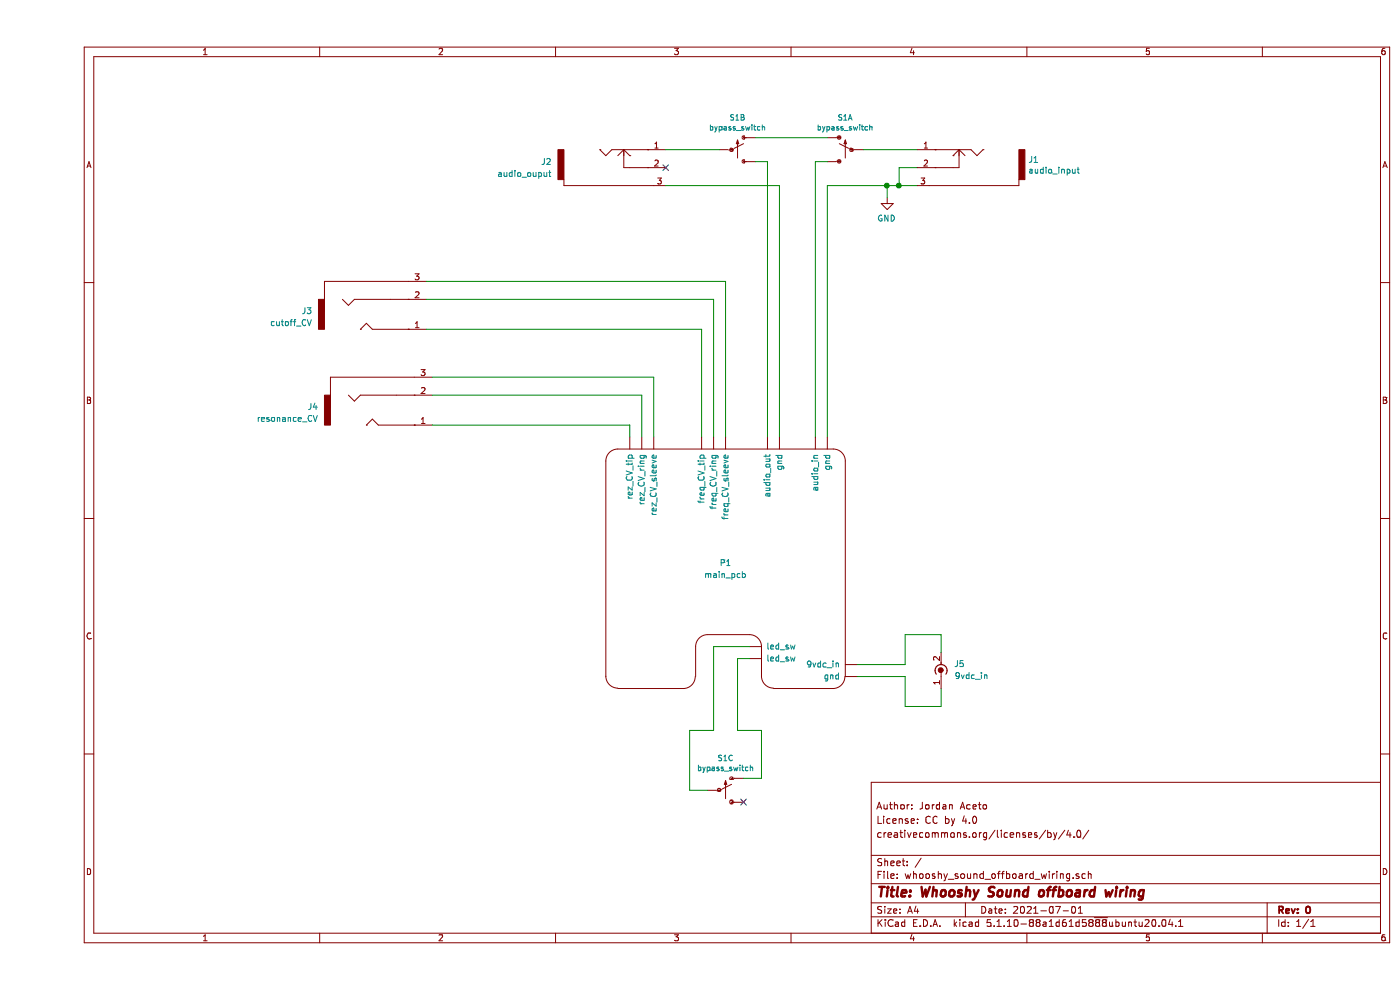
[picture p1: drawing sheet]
EESchema Schematic File Version 4
EELAYER 30 0
EELAYER END
$Descr A4 11693 8268
encoding utf-8
Sheet 1 1
Title "Whooshy Sound offboard wiring"
Date "2021-07-01"
Rev "0"
Comp ""
Comment1 "creativecommons.org/licenses/by/4.0/"
Comment2 "License: CC by 4.0"
Comment3 "Author: Jordan Aceto"
Comment4 ""
$EndDescr
$Comp
L offboard_wiring:main_pcb P1
U 1 1
P 5750 4750
F 0 "P1" H 5750 4800 50  0000 C CNN
F 1 "main_pcb" H 5750 4700 50  0000 C CNN
F 2 "" H 5750 4850 50  0001 C CNN
F 3 "" H 5750 4850 50  0001 C CNN
	1    5750 4750
	1    0    0    -1  
$EndComp
$Comp
L offboard_wiring:audio_jack_switch J1
U 1 1
P 7800 1400
F 0 "J1" H 7322 1468 50  0000 R CNN
F 1 "audio_input" H 7322 1377 50  0000 R CNN
F 2 "" H 7800 1450 50  0000 C CNN
F 3 "" H 7800 1450 50  0000 C CNN
	1    7800 1400
	-1   0    0    -1  
$EndComp
$Comp
L offboard_wiring:audio_jack_trs J3
U 1 1
P 2800 2600
F 0 "J3" H 2300 2600 50  0000 R CNN
F 1 "cutoff_CV" H 2300 2700 50  0000 R CNN
F 2 "" H 2800 2550 50  0000 C CNN
F 3 "" H 2800 2550 50  0000 C CNN
	1    2800 2600
	1    0    0    1   
$EndComp
$Comp
L offboard_wiring:SWITCH-3PDT-PTH-STOMP S1
U 1 1
P 6700 1250
F 0 "S1" H 6650 1520 45  0000 C CNN
F 1 "bypass_switch" H 6650 1436 45  0000 C CNN
F 2 "STOMP_SWITCH_3PDT" H 6700 1500 20  0001 C CNN
F 3 "" H 6700 1250 50  0001 C CNN
F 4 "SWCH-13197" H 6650 1447 60  0001 C CNN "Field4"
	1    6700 1250
	-1   0    0    -1  
$EndComp
$Comp
L Connector:Conn_Coaxial_Power J5
U 1 1
P 7550 5650
F 0 "J5" H 7750 5550 50  0000 R CNN
F 1 "9vdc_in" H 7950 5650 50  0000 R CNN
F 2 "" H 7550 5600 50  0001 C CNN
F 3 "~" H 7550 5600 50  0001 C CNN
	1    7550 5650
	1    0    0    1   
$EndComp
$Comp
L offboard_wiring:audio_jack_switch J2
U 1 1
P 4800 1400
F 0 "J2" H 4300 1450 50  0000 R CNN
F 1 "audio_ouput" H 4300 1350 50  0000 R CNN
F 2 "" H 4800 1450 50  0000 C CNN
F 3 "" H 4800 1450 50  0000 C CNN
	1    4800 1400
	1    0    0    -1  
$EndComp
$Comp
L offboard_wiring:audio_jack_trs J4
U 1 1
P 2850 3400
F 0 "J4" H 2350 3400 50  0000 R CNN
F 1 "resonance_CV" H 2350 3500 50  0000 R CNN
F 2 "" H 2850 3350 50  0000 C CNN
F 3 "" H 2850 3350 50  0000 C CNN
	1    2850 3400
	1    0    0    1   
$EndComp
$Comp
L offboard_wiring:SWITCH-3PDT-PTH-STOMP S1
U 3 1
P 5800 6600
F 0 "S1" H 5750 6870 45  0000 C CNN
F 1 "bypass_switch" H 5750 6786 45  0000 C CNN
F 2 "STOMP_SWITCH_3PDT" H 5800 6850 20  0001 C CNN
F 3 "" H 5800 6600 50  0001 C CNN
F 4 "SWCH-13197" H 5750 6797 60  0001 C CNN "Field4"
	3    5800 6600
	1    0    0    -1  
$EndComp
$Comp
L offboard_wiring:SWITCH-3PDT-PTH-STOMP S1
U 2 1
P 5900 1250
F 0 "S1" H 5850 1520 45  0000 C CNN
F 1 "bypass_switch" H 5850 1436 45  0000 C CNN
F 2 "STOMP_SWITCH_3PDT" H 5900 1500 20  0001 C CNN
F 3 "" H 5900 1250 50  0001 C CNN
F 4 "SWCH-13197" H 5850 1447 60  0001 C CNN "Field4"
	2    5900 1250
	1    0    0    -1  
$EndComp
Wire Wire Line
	7350 1250 6900 1250
Wire Wire Line
	6600 1150 6000 1150
Wire Wire Line
	5700 1250 5250 1250
Wire Wire Line
	7350 1550 7200 1550
Wire Wire Line
	7200 1550 7200 1400
Wire Wire Line
	7200 1400 7350 1400
$Comp
L power:GND #PWR02
U 1 1
P 7100 1650
F 0 "#PWR02" H 7100 1400 50  0001 C CNN
F 1 "GND" H 7105 1477 50  0000 C CNN
F 2 "" H 7100 1650 50  0001 C CNN
F 3 "" H 7100 1650 50  0001 C CNN
	1    7100 1650
	-1   0    0    -1  
$EndComp
Connection ~ 7200 1550
Wire Wire Line
	6500 3650 6500 1350
Wire Wire Line
	6500 1350 6600 1350
Wire Wire Line
	6100 3650 6100 1350
Wire Wire Line
	6100 1350 6000 1350
NoConn ~ 5250 1400
Wire Wire Line
	3250 2350 5750 2350
Wire Wire Line
	5750 2350 5750 3650
Wire Wire Line
	5650 3650 5650 2500
Wire Wire Line
	5650 2500 3250 2500
Wire Wire Line
	3250 2750 5550 2750
Wire Wire Line
	5550 2750 5550 3650
Wire Wire Line
	5150 3650 5150 3150
Wire Wire Line
	5150 3150 3300 3150
Wire Wire Line
	5050 3650 5050 3300
Wire Wire Line
	5050 3300 3300 3300
Wire Wire Line
	4950 3650 4950 3550
Wire Wire Line
	4950 3550 3300 3550
Wire Wire Line
	7550 5450 7550 5300
Wire Wire Line
	7550 5300 7250 5300
Wire Wire Line
	7250 5300 7250 5550
Wire Wire Line
	7250 5550 6850 5550
Wire Wire Line
	7550 5750 7550 5900
Wire Wire Line
	7550 5900 7250 5900
Wire Wire Line
	7250 5900 7250 5650
Wire Wire Line
	7250 5650 6850 5650
NoConn ~ 5900 6700
Wire Wire Line
	5900 6500 6050 6500
Wire Wire Line
	6050 6500 6050 6100
Wire Wire Line
	6050 6100 5850 6100
Wire Wire Line
	5850 6100 5850 5500
Wire Wire Line
	5850 5500 5950 5500
Wire Wire Line
	5950 5400 5650 5400
Wire Wire Line
	5650 5400 5650 6100
Wire Wire Line
	5650 6100 5450 6100
Wire Wire Line
	5450 6100 5450 6600
Wire Wire Line
	5450 6600 5600 6600
Wire Wire Line
	6200 3650 6200 1550
Wire Wire Line
	5250 1550 6200 1550
Wire Wire Line
	6600 3650 6600 1550
Wire Wire Line
	6600 1550 7100 1550
Wire Wire Line
	7100 1650 7100 1550
Connection ~ 7100 1550
Wire Wire Line
	7100 1550 7200 1550
$EndSCHEMATC
